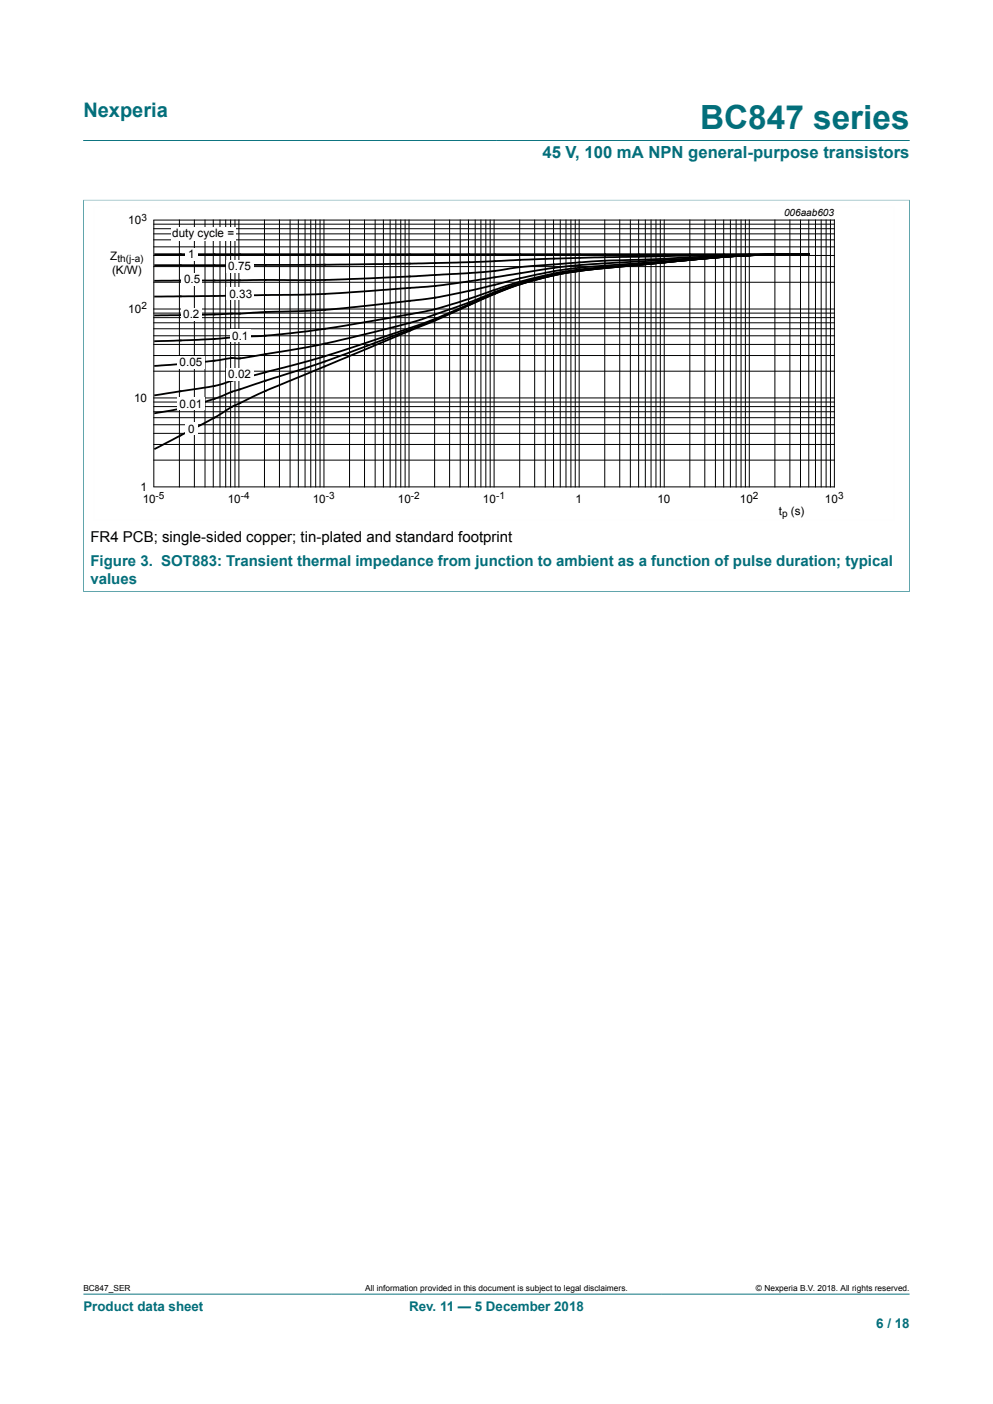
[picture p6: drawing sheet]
<svg xmlns="http://www.w3.org/2000/svg" width="210mm" height="297mm" viewBox="0 0 210 297" stroke-linecap="round" stroke-linejoin="round" font-family="sans-serif">
<path d="M17.6 29.7h174.8M17.6 42.3h174.8M17.6 42.3v82.9M192.4 42.3v82.9M17.6 125.1h174.8" fill="none" stroke="#036f7b" stroke-width=".21"/>
<path d="M19.8 43.7h169.4v66.4h-169.4z" fill="none" stroke="#fefefe" stroke-width=".21"/>
<g fill="none" stroke="#000" stroke-width=".21">
<path d="M32.5 46.6h144v56.4h-144zM32.5 59.7h144M32.5 56.4h144M32.5 54h144M32.5 52.2h144M32.5 50.7h144M32.5 49.5h144M32.5 48.4h144M32.5 47.4h144M37.9 46.6v56.4M41.1 46.6v56.4M43.4 46.6v56.4"/>
<path d="M45.1 46.6v56.4M46.5 46.6v56.4M47.7 46.6v56.4M48.8 46.6v56.4M49.7 46.6v56.4M50.5 46.6v56.4M55.9 46.6v56.4M59.1 46.6v56.4M61.3 46.6v56.4M63.1 46.6v56.4M64.5 46.6v56.4M65.7 46.6v56.4"/>
<path d="M66.8 46.6v56.4M67.7 46.6v56.4M68.5 46.6v56.4M73.9 46.6v56.4M77.1 46.6v56.4M79.3 46.6v56.4M81.1 46.6v56.4M82.5 46.6v56.4M83.7 46.6v56.4M84.8 46.6v56.4M85.7 46.6v56.4M86.5 46.6v56.4"/>
<path d="M91.9 46.6v56.4M95.1 46.6v56.4M97.3 46.6v56.4M99.1 46.6v56.4M100.5 46.6v56.4M101.7 46.6v56.4M102.7 46.6v56.4M103.7 46.6v56.4M104.5 46.6v56.4M109.9 46.6v56.4M113.1 46.6v56.4M115.3 46.6v56.4"/>
<path d="M117.1 46.6v56.4M118.5 46.6v56.4M119.7 46.6v56.4M120.7 46.6v56.4M121.7 46.6v56.4M122.5 46.6v56.4M127.9 46.6v56.4M131.1 46.6v56.4M133.3 46.6v56.4M135.1 46.6v56.4M136.5 46.6v56.4M137.7 46.6v56.4"/>
<path d="M138.7 46.6v56.4M139.6 46.6v56.4M140.5 46.6v56.4M145.9 46.6v56.4M149.1 46.6v56.4M151.3 46.6v56.4M153 46.6v56.4M154.5 46.6v56.4M155.7 46.6v56.4M156.7 46.6v56.4M157.6 46.6v56.4M158.5 46.6v56.4"/>
<path d="M163.9 46.6v56.4M167 46.6v56.4M169.3 46.6v56.4M171 46.6v56.4M172.5 46.6v56.4M173.7 46.6v56.4M174.7 46.6v56.4M175.6 46.6v56.4M32.5 78.5h144M32.5 75.2h144M32.5 72.9h144M32.5 71h144"/>
<path d="M32.5 69.5h144M32.5 68.3h144M32.5 67.2h144M32.5 66.2h144M32.5 65.4h144M32.5 97.3h144M32.5 94h144M32.5 91.7h144M32.5 89.8h144M32.5 88.4h144M32.5 87.1h144M32.5 86h144"/>
<path d="M32.5 85h144M32.5 84.2h144"/>
</g>
<g fill="none" stroke="#000" stroke-width=".38">
<path d="M32.8 53.8h138.2M117.2 58.2a87.5 87.5 0 0 0-19.7 6.9l-6 2.6-6.5 2.3a301.6 301.6 0 0 1-32.2 9.6l-3 .8a48.8 48.8 0 0 1-11.6 2.4l-5.4 .8M117.2 58.2a84 84 0 0 0-19.7 7l-5.4 2.4-8.1 3.2a365.3 365.3 0 0 1-29.3 10.2l-5.3 1.7a65.9 65.9 0 0 1-16.6 4.7M122.6 57.3l-5.4 .9M122.6 57.3a75.5 75.5 0 0 0-24.2 7.6l-7.4 3.3-34.3 14.2-5 2.4a26.5 26.5 0 0 0-5.7 3.2l-13.2 6.9M135.1 56l-4.5 .4a85.3 85.3 0 0 0-31.4 7.6l-4.5 1.6a104.7 104.7 0 0 1-16.6 4.9 246.3 246.3 0 0 1-23.8 4.7l-2.1 .4a8 8 0 0 1-3.2 .1l-5.2 .8-11 .9M135.1 56l-12.5 1.3M140.5 55.5l-5.4 .5M145.9 55l-15.3 1.3a92.8 92.8 0 0 0-30.6 6.6 98.6 98.6 0 0 1-19.4 4.7 196.2 196.2 0 0 1-27.7 3.6h-2.2l-4.1 .4-4.7 .3-9.1 .3M145.9 55l-5.4 .5M153.1 54.3l-23.4 1.8a109.3 109.3 0 0 0-26.4 4.5l-1.9 .4a147.5 147.5 0 0 1-22 3.5 273.6 273.6 0 0 1-25.9 1.6l-8.9 .4-11.8 .2M153.1 54.3l-7.2 .7"/>
<path d="M158.5 54l-29.7 1.1-9.5 .7a134.4 134.4 0 0 0-16 1.7l-21.5 1.2a503.1 503.1 0 0 1-29 .6l-20 .1M158.5 54l-31.3 1.7a156 156 0 0 0-21.3 2.8l-5.9 .9a247.8 247.8 0 0 1-21.9 2.2 314.9 314.9 0 0 1-24.6 .9l-20.7 .2M158.5 54l-5.4 .3M163.9 53.8l-38.1 .7-25.8 .9-12.9 .4-20.3 .2-34 .1M163.9 53.8l-5.4 .2M163.9 53.8l-10.8 .5M171 53.8h-7.1"/>
</g>
<g fill="#fefefe">
<path d="M36.1 48.1h13.7v3h-13.7z"/>
<path d="M39.2 52.5h2.6v2.6h-2.6z"/>
<path d="M47.9 55h5.8v2.6h-5.8z"/>
<path d="M38.3 57.8h4.4v2.6h-4.4z"/>
<path d="M47.9 60.9h5.8v2.6h-5.8z"/>
<path d="M38.3 65.1h4.4v2.6h-4.4z"/>
<path d="M48.6 69.7h4.4v2.6h-4.4z"/>
<path d="M37.5 75.3h5.9v2.6h-5.9z"/>
<path d="M47.9 77.9h5.8v2.6h-5.8z"/>
<path d="M37.5 84.1h5.9v2.6h-5.9z"/>
<path d="M39.2 89.4h2.6v2.6h-2.6z"/>
</g>
<path d="M17.6 273.8h174.8" fill="none" stroke="#036f7b" stroke-width=".21"/>
<text font-size="7.1" fill="#036f7b" x="148.1" y="27.2">BC847 series</text>
<text font-size="4.2" fill="#036f7b" x="17.6" y="24.8">Nexperia</text>
<text font-size="3.5" fill="#036f7b" x="114.7" y="33.5">45 V, 100 mA NPN general-purpose transistors</text>
<text font-size="3.2" x="19.1" y="114.6">FR4 PCB; single-sided copper; tin-plated and standard footprint</text>
<g font-size="3.2" fill="#036f7b">
<text x="19.1" y="119.8">Figure 3. SOT883: Transient thermal impedance from junction to ambient as a function of pulse duration; typical</text>
<text x="19.1" y="123.6">values</text>
</g>
<g font-size="2.8" fill="#036f7b">
<text x="17.6" y="277.3">Product data sheet</text>
<text x="86.5" y="277.3">Rev. 11 — 5 December 2018</text>
<text x="185.3" y="281">6 / 18</text>
</g>
<g font-size="2.5">
<text x="27.1" y="47.4">10</text>
<text x="36.4" y="50.1">duty cycle =</text>
<text x="23.3" y="54.9">Z</text>
<text x="23.7" y="57.9">(K/W)</text>
<text x="38.9" y="59.9">0.5</text>
<text x="39.8" y="54.7">1</text>
<text x="48.3" y="57.2">0.75</text>
<text x="48.5" y="63.1">0.33</text>
<text x="27.1" y="66.2">10</text>
<text x="38.8" y="67.4">0.2</text>
<text x="49.1" y="71.9">0.1</text>
<text x="38" y="77.5">0.05</text>
<text x="48.3" y="80.1">0.02</text>
<text x="28.3" y="85">10</text>
<text x="38" y="86.3">0.01</text>
<text x="39.8" y="91.6">0</text>
<text x="29.7" y="103.8">1</text>
<text x="30.2" y="106.3">10</text>
<text x="48.1" y="106.3">10</text>
<text x="66.2" y="106.3">10</text>
<text x="84.2" y="106.3">10</text>
<text x="102.1" y="106.3">10</text>
<text x="121.7" y="106.3">1</text>
<text x="139.1" y="106.3">10</text>
<text x="156.5" y="106.3">10</text>
<text x="174.4" y="106.3">10</text>
<text x="164.7" y="108.9">t</text>
<text x="167.3" y="108.9">(s)</text>
</g>
<g font-size="2.1">
<text x="29.9" y="46.7">3</text>
<text x="165.8" y="45.7">006aab603</text>
<text x="24.8" y="55.4">th(j-a)</text>
<text x="29.9" y="65.5">2</text>
<text x="32.9" y="105.6">-5</text>
<text x="50.9" y="105.6">-4</text>
<text x="68.9" y="105.6">-3</text>
<text x="86.9" y="105.6">-2</text>
<text x="104.9" y="105.6">-1</text>
<text x="159.2" y="105.6">2</text>
<text x="177.2" y="105.6">3</text>
<text x="165.4" y="109.4">p</text>
</g>
<g font-size="1.8">
<text x="17.6" y="273.1">BC847_SER</text>
<text x="77.2" y="273.1">All information provided in this document is subject to legal disclaimers.</text>
<text x="159.9" y="273.1">© Nexperia B.V. 2018. All rights reserved.</text>
</g>
</svg>
